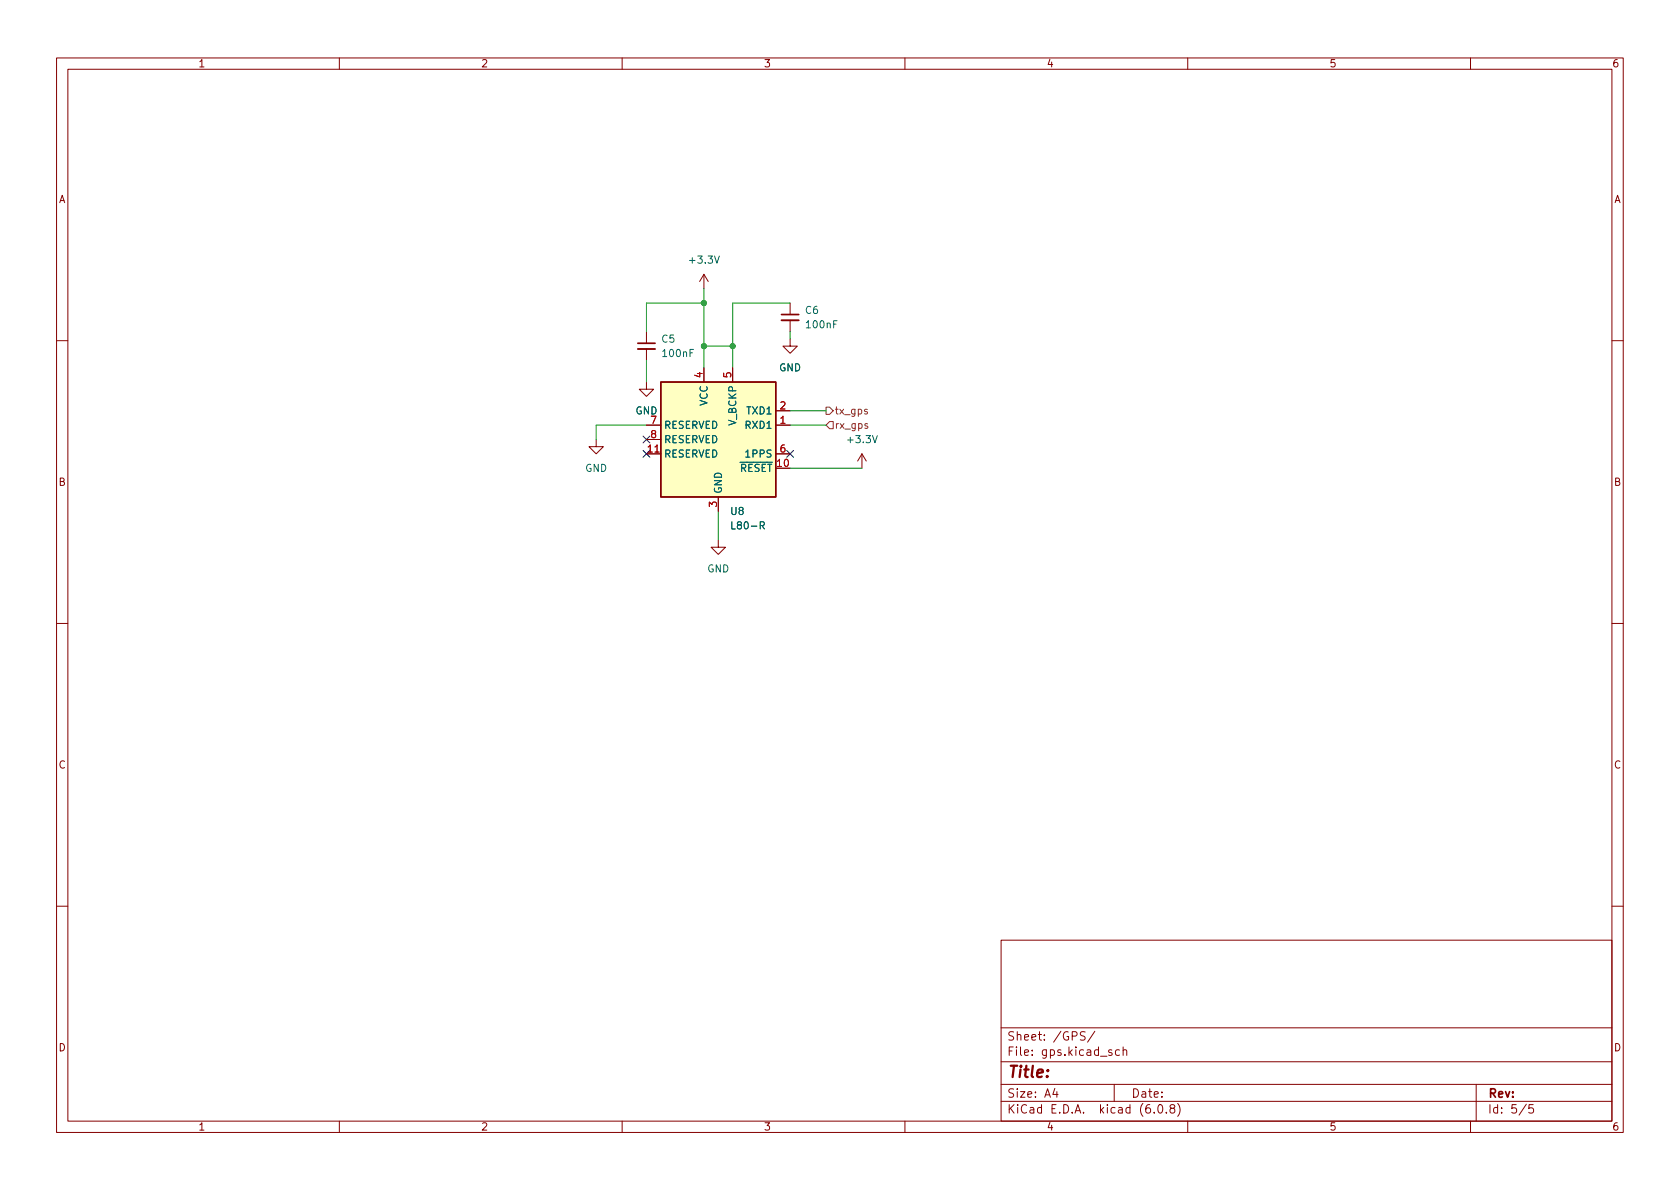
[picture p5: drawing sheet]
<svg xmlns="http://www.w3.org/2000/svg" width="297mm" height="210mm" viewBox="0 0 297 210" stroke-linecap="round" stroke-linejoin="round" font-family="sans-serif">
<g fill="none" stroke="#840000" stroke-width=".18">
<path d="M10 10.2h277v190.1h-277zM12 12.2h273v186.1h-273zM60 10.2v2M110 10.2v2M160 10.2v2M210 10.2v2M260 10.2v2M114.3 58.7v2M124.5 48.5v2.5M124.5 48.5l-.8 1.3M124.5 48.5l.7 1.3M139.7 59.9v1.3h1.3l-1.3 1.3-1.3-1.3h1.3"/>
<path d="M139.7 53.6v2M139.7 56.6v2.1M10 60.2h2M105.4 77.7v1.3h1.3l-1.3 1.3-1.3-1.3h1.3M114.3 67.6v1.2h1.3l-1.3 1.3-1.3-1.3h1.3M114.3 75.2h2.5M114.3 77.7h2.5M114.3 61.7v2M124.5 65v2.6M129.5 65v2.6M137.2 75.2h2.5M137.2 72.6h2.5"/>
<path d="M285 60.2h2M114.3 80.3h2.5M127 95.5v1.3h1.3l-1.3 1.2-1.3-1.2h1.3M127 87.9v2.5M137.2 80.3h2.5M152.4 80.3l-.8 1.2M152.4 80.3v2.5M152.4 80.3l.8 1.2M10 110.2h2M285 110.2h2M10 160.2h2M177 166.3h108v32h-108z"/>
<path d="M285 160.2h2M60 198.3v2M110 198.3v2M160 198.3v2M177 194.8h108M177 191.8h108M177 187.8h108M177 181.8h108M186.5 192.5l-.4 1h1M186.9 193v1M191.9 182.5l-.6-.1-.3 .3 .1 .4 .7 .3v.4l-.2 .1h-.6M193.6 182.4l-1.3 1.9"/>
<path d="M196.6 185.7l-.4-.1-.2 .2 .1 .3 .5 .1v.4h-.6M197 191.8v3M197.9 185.7l-.4-.1-.3 .3v.4l.2 .3h.5M198.6 185.8l.2-.2 .3 .1 .1 .9M198.6 185.1v1.5M204.1 196.7v.1M204.9 195.4l.2-.1a.81 .81 0 0 1 .6 .7 .81 .81 0 0 1-.3 .8h-.2a.81 .81 0 0 1-.6-.6 .81 .81 0 0 1 .3-.8zM206.2 196.7v.1M207.1 196l-.2-.3v-.2l.2-.2 .5 .1 .1 .2-.1 .2-.6 .2-.1 .3v.4l.2 .1h.5l.1-.3-.1-.4-.2-.1M208.2 195.1a1.72 1.72 0 0 1 0 2.3M210 198.3v2M260 198.3v2"/>
<path d="M261 191.8v6.5M269.9 195.3l-1.3 1.9M271.1 195.3h-.7l-.1 .7 .2-.1 .5 .1 .2 .2-.1 .5-.2 .1-.6-.1"/>
</g>
<path d="M138.2 56.6h3M112.8 61.7h3" fill="none" stroke="#840000" stroke-width=".33"/>
<path d="M138.2 55.6h3M112.8 60.7h3" fill="none" stroke="#840000" stroke-width=".3"/>
<path d="M116.8 67.6h20.4v20.3h-20.4z" fill="#ffffc2" stroke="#ffffc2" stroke-width=".18"/>
<path d="M116.8 67.6h20.4v20.3h-20.4z" fill="none" stroke="#840000" stroke-width=".25"/>
<path d="M146 72h.7l.6 .6-.6 .7h-.7zM146.7 74.5h.6v1.3h-.6l-.7-.6zM153.3 72.4h-.3l-.2 .1 .1 .2 .4 .1v.4h-.5M153.4 75l-.3-.1-.2 .2 .1 .2 .4 .1v.3h-.5" fill="none" stroke="#725600" stroke-width=".18"/>
<path d="M124.5 53.6h-10.2v5.1M124.5 51v14M139.7 53.6h-10.2v11.4M139.7 58.7v1.2M114.3 63.7v3.9M114.3 75.2h-8.9v2.5M124.5 61.2h5M139.7 75.2h6.3M139.7 72.6h6.3M127 90.4v5.1M139.7 82.8h12.7" fill="none" stroke="#009600" stroke-width=".18"/>
<path d="M113.7 79.6l1.2 1.3M113.7 77.1l1.2 1.2M114.9 79.6l-1.2 1.3M114.9 77.1l-1.2 1.2M139.1 79.6l1.2 1.3M140.3 79.6l-1.2 1.3" fill="none" stroke="#000084" stroke-width=".18"/>
<g fill="#009600" stroke="#009600" stroke-width=".18">
<circle cx="129.5" cy="61.2" r=".46"/>
<circle cx="124.5" cy="61.2" r=".46"/>
<circle cx="124.5" cy="53.6" r=".46"/>
</g>
<text font-size="2.8" fill="#840000" x="178" y="190.6">Title:</text>
<g font-size="2.1" fill="#840000">
<text x="178" y="184">Sheet: /GPS/</text>
<text x="178" y="186.7">File: gps.kicad_sch</text>
<text x="178" y="196.9">KiCad E.D.A. kicad (6.0.8)</text>
<text x="178" y="194.1">Size: A4</text>
<text x="200" y="194.1">Date:</text>
<text x="263" y="194.1">Rev:</text>
<text x="263" y="196.9">Id: 5/5</text>
</g>
<g font-size="1.8" fill="#840000">
<text x="35" y="11.9">1</text>
<text x="85" y="11.9">2</text>
<text x="135" y="11.9">3</text>
<text x="185" y="11.9">4</text>
<text x="235" y="11.9">5</text>
<text x="285" y="11.9">6</text>
<text x="10.3" y="35.9">A</text>
<text x="285.3" y="35.9">A</text>
<text x="10.3" y="85.9">B</text>
<text x="285.3" y="85.9">B</text>
<text x="10.3" y="135.9">C</text>
<text x="285.3" y="135.9">C</text>
<text x="10.3" y="185.9">D</text>
<text x="285.3" y="185.9">D</text>
<text x="35" y="199.9">1</text>
<text x="85" y="199.9">2</text>
<text x="135" y="199.9">3</text>
<text x="185" y="199.9">4</text>
<text x="235" y="199.9">5</text>
<text x="285" y="199.9">6</text>
</g>
<g font-size="1.8" fill="#006464">
<text x="122.1" y="46.6">+3.3V</text>
<text x="142.4" y="55.5">C6</text>
<text x="142.7" y="58">100nF</text>
<text x="117" y="60.6">C5</text>
<text x="117.3" y="63.1">100nF</text>
<text x="137.7" y="65.7">GND</text>
<text x="125.1" y="71.8" transform="rotate(-90 125.1 71.8)">VCC</text>
<text x="112.3" y="73.3">GND</text>
<text x="117.3" y="75.8">RESERVED</text>
<text x="130.2" y="75.2" transform="rotate(-90 130.2 75.2)">V_BCKP</text>
<text x="131.9" y="75.8">RXD1</text>
<text x="132.1" y="73.3">TXD1</text>
<text x="103.4" y="83.4">GND</text>
<text x="117.3" y="80.9">RESERVED</text>
<text x="117.3" y="78.4">RESERVED</text>
<text x="129.4" y="83.4">~{RESET}</text>
<text x="132.1" y="80.9">1PPS</text>
<text x="150.1" y="78.4">+3.3V</text>
<text x="127.6" y="87.4" transform="rotate(-90 127.6 87.4)">GND</text>
<text x="129.2" y="91.1">U8</text>
<text x="129.8" y="93.6">L80-R</text>
<text x="125" y="101.2">GND</text>
</g>
<g font-size="1.8" fill="#a90000">
<text x="124.2" y="66.8" transform="rotate(-90 124.2 66.8)">4</text>
<text x="129.3" y="66.8" transform="rotate(-90 129.3 66.8)">5</text>
<text x="115.1" y="74.9">7</text>
<text x="115.1" y="77.5">8</text>
<text x="137.9" y="74.9">1</text>
<text x="137.9" y="72.4">2</text>
<text x="114.6" y="80">11</text>
<text x="137.4" y="82.5">10</text>
<text x="137.9" y="80">6</text>
<text x="126.7" y="89.6" transform="rotate(-90 126.7 89.6)">3</text>
</g>
<g font-size="1.8" fill="#725600">
<text x="147.5" y="75.8">rx_gps</text>
<text x="147.5" y="73.3">tx_gps</text>
</g>
</svg>
